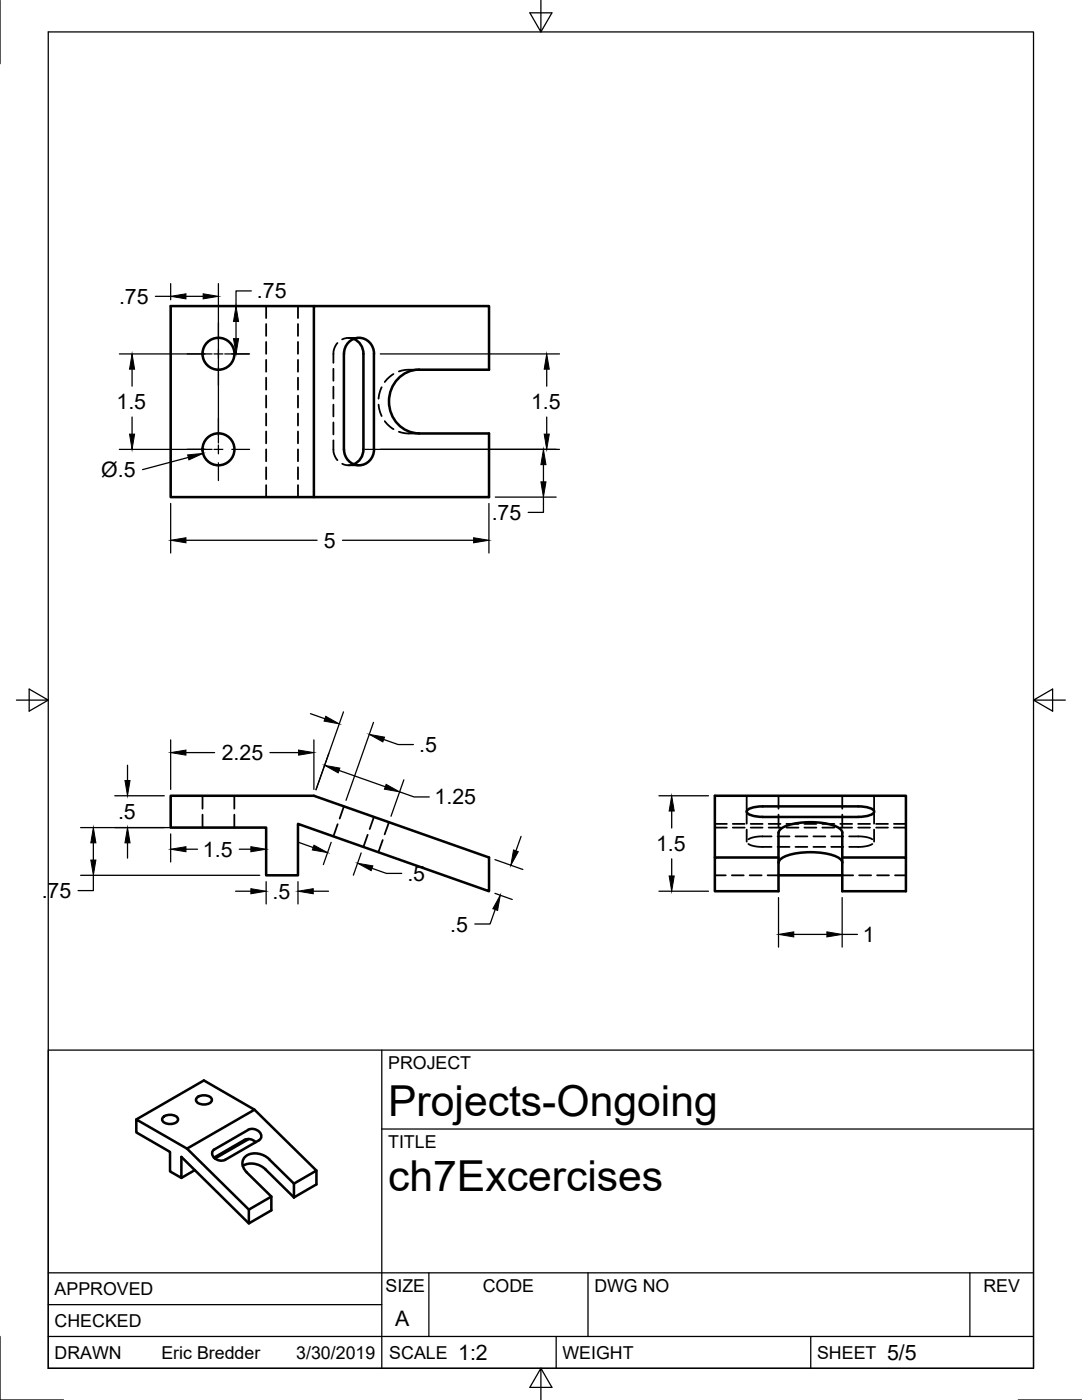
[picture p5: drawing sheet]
<svg xmlns="http://www.w3.org/2000/svg" width="216mm" height="279mm" viewBox="0 0 216 279" stroke-linecap="round" stroke-linejoin="round" font-family="sans-serif">
<!-- layer: Hidden -->
<g fill="none" stroke="#000" stroke-width=".36">
<path d="M53.1 61.1v2.4M53.1 64.7v2.3M53.1 68.2v2.4M53.1 71.8v2.4M53.1 75.4v2.4M53.1 79v2.3M59.5 61.1v2.4M59.5 64.7v2.3M59.5 68.2v2.4M59.5 71.8v2.4M59.5 75.4v2.4M59.5 79v2.3"/>
<path d="M66.5 73.6v2.4M66.5 77.2v2.3M67.3 68.5l-.2 .2a4.8 4.8 0 0 0-.6 3.7M69.5 67.4h2.1M70.6 67.6a2.74 2.74 0 0 0-2.3 .1M76.2 77.3l-.6 1.4-.1 .9M78.5 74.7l-.7 .5-1 1M83.6 73.8a9.2 9.2 0 0 0-4 .3M53.1 82.5v2.4M53.1 86.1v2.4M53.1 89.7v2.4M53.1 93.3v2.3"/>
<path d="M53.1 96.8v2.4M59.5 82.5v2.4M59.5 86.1v2.4M59.5 89.7v2.4M59.5 93.3v2.3M59.5 96.8v2.4M66.5 87.9a5.1 5.1 0 0 0 .6 3.7l.2 .2M66.5 80.8v2.3M66.5 84.3v2.4M68.3 92.6a2.68 2.68 0 0 0 2.3 0M69.5 92.9h2.1M75.5 80.8l.1 .8 .6 1.4"/>
<path d="M76.8 84.1l1 1 .7 .5M79.6 86.2a9.2 9.2 0 0 0 4 .3M40.4 158.8v2.6M46.8 158.8v2.6M149 158.8v5.6M155.3 158.8v2.6M168.1 158.8v2.6M174.4 158.8v5.6M40.4 162.6v2.6M46.8 162.6v2.6M67.4 164.5l-.9 2.4M68.6 160.9l-.8 2.5"/>
<path d="M73.4 166.6l-.9 2.4M74.6 163l-.8 2.5M76.4 167.6l-.9 2.5M77.6 164.1l-.8 2.4M142.6 164.4h2.4M142.6 165.2h2.4M142.6 174.7h2.2M146 174.7h2.4M146.2 164.4h2.4M146.2 165.2h2.4M149 165.6v2.4M149.3 168.4a5.4 5.4 0 0 0 2.9 .6h1.8"/>
<path d="M149.6 174.7h2.4M149.8 164.4h2.4M149.8 165.2h2.4M153.2 174.7h2.1M153.4 164.4h2.3M153.4 165.2h2.3M154 166.9h-1.8a5.1 5.1 0 0 0-2.9 .6M155.2 166.9h2.3M155.2 169h2.3M155.3 162.6v2.6M156.9 164.4h2.4M156.9 165.2h2.4"/>
<path d="M158.7 166.9h2.4M158.7 169h2.4M160.5 164.4h2.4M160.5 165.2h2.4M162.3 166.9h2.4M162.3 169h2.4M164.1 164.4h2.4M164.1 165.2h2.4M165.9 166.9h2.4M165.9 169h2.4M167.7 164.4h2.3M167.7 165.2h2.3"/>
<path d="M168.1 174.7h2.1M168.1 162.6v2.6M169.4 166.9h1.8a5.4 5.4 0 0 1 2.9 .6M171.2 164.4h2.4M171.2 165.2h2.4M171.4 174.7h2.4M174.1 168.4a5.4 5.4 0 0 1-2.9 .6h-1.8M174.4 165.6v2.4M174.8 164.4h2.4M174.8 165.2h2.4M175 174.7h2.4M178.4 164.4h2.4"/>
<path d="M178.4 165.2h2.4M178.6 174.7h2.2"/>
</g>
<!-- layer: Visible -->
<g fill="none" stroke="#000" stroke-width=".51">
<path d="M62.6 61.1h-28.5v38.1h63.5v-12.7h-14a6.4 6.4 0 0 1-6-6.4 6.4 6.4 0 0 1 6-6.3h14v-12.7h-35v38.1M68.6 70.6v19.1a3 3 0 0 0 3 3.2 3 3 0 0 0 3-3.2v-19.1M68.6 70.6a3 3 0 0 1 3-3.2 3 3 0 0 1 3 3.2M70.6 67.6a3.2 3.2 0 0 1 1.9 3M72.5 70.6v19.1a3.2 3.2 0 0 1-1.9 3M34.1 158.8h28.5l35 12.3v6.8l-38.1-13.5v10.3h-6.4v-9.5h-19zM142.6 171.1v-12.3h38.2v12.3M152.2 160.9h19a5.1 5.1 0 0 1 3.1 .8l.1 .3a1.7 1.7 0 0 1-1.5 .9l-1.7 .1h-19M152.2 160.9a5.1 5.1 0 0 0-3.1 .8l-.1 .3a1.7 1.7 0 0 0 1.6 .9l1.6 .1M155.3 166.2v11.7h-12.7v-6.8h12.7M155.3 174.7h12.8M155.4 172.2a1.9 1.9 0 0 1 1.5-1.4 15.5 15.5 0 0 1 10.3 .3l.8 .7 .1 .4"/>
<path d="M155.4 166.2a1.9 1.9 0 0 1 1.5-1.4 15.5 15.5 0 0 1 10.3 .3l.8 .7 .1 .4M168.1 166.2v11.7h12.7v-6.8h-12.7M39.3 219.1a2.08 2.08 0 0 1 3 .3 1.38 1.38 0 0 1-1.9 1 1.22 1.22 0 0 1-1.3-1zM27.2 223.4l13.5-7.8 10.1 5.9-13.5 7.7M32.5 223a2.08 2.08 0 0 1 3 .3 1.38 1.38 0 0 1-1.8 1 1.22 1.22 0 0 1-1.3-1zM37.3 229.2l-10.1-5.8v2.6l6.7 3.9v3.9l2.3 1.3v-4.2l13.5 13.3 4.4-2.6v-2.8l-4.9-4.8M37.3 229.2l12.4 12.2M38.9 233.5l-2.7 1.6M48.4 232.7a3.8 3.8 0 0 1 4.6 .7l5.7 5.6M49.6 227.3l-6.7 3.9M50.8 221.5l12.3 12.1-4.4 2.6M51 227.9a1.96 1.96 0 0 0-2.2-.4l-6.1 3.5"/>
<path d="M51.6 227.6l-6.7 3.9M51.7 227.6a1.12 1.12 0 0 0 .4-1.1 1.12 1.12 0 0 0-.8-.9 1.88 1.88 0 0 0-1.8-.1l-6.7 3.9a1.11 1.11 0 0 0-.5 1.1 1.11 1.11 0 0 0 .8 .9 1.88 1.88 0 0 0 1.8 .1M53.7 231.4l5 4.8v2.8M53.7 231.3a3.7 3.7 0 0 0-4.8-.4 2.09 2.09 0 0 0 .3 3M54.1 238.8l-4.4 2.6v2.8M63.1 233.6v2.8l-4.4 2.6"/>
<circle cx="43.6" cy="70.6" r="3.2"/>
<circle cx="43.6" cy="89.7" r="3.2"/>
</g>
<!-- layer: Border -->
<path d="M0 0v12.7M9.6 6.4h196.6v266.7h-196.6zM107.9 0v6.4l-2.2-3.8h4.4l-2.2 3.8M3.3 139.7h6.3l-3.8-2.2v4.4l3.8-2.2M206.2 139.7l3.8 2.2v-4.4l-3.8 2.2h6.4M0 266.7v12.7h12.7M107.9 273.1l2.2 3.8h-4.4l2.2-3.8v6.3M203.2 279.4h12.7" fill="none" stroke="#000" stroke-width=".25"/>
<!-- layer: Titleblock -->
<path d="M9.6 209.6h196.6v63.5h-196.6zM76.2 209.6v63.5M76.2 225.3h130M9.6 254h196.6M85.6 254v12.7M117.3 254v12.7M193.5 254v12.7M9.6 266.7h196.6M9.6 260.4h66.6M111 266.7v6.4M161.8 266.7v6.4" fill="none" stroke="#000" stroke-width=".25"/>
<!-- layer: Center Lines -->
<path d="M37.4 70.6h3.5M42.7 70.6h1.8M43.6 64.4v3.5M43.6 69.7v1.8M43.6 73.3v3.6M46.3 70.6h3.5M37.4 89.7h3.5M42.7 89.7h1.8M43.6 83.5v3.5M43.6 88.8v1.8M43.6 92.4v3.5M46.3 89.7h3.5" fill="none" stroke="#000" stroke-width=".25"/>
<!-- layer: Dimensions -->
<g fill="none" stroke="#000" stroke-width=".25">
<path d="M31 59.1h3.1M34.1 56.6v3.2M37.1 59.1h3.4M43.6 56.6v31.8M50.1 58.1h-3v3M23.8 70.6h18.5M26.4 73.7v3.4M44.6 61.1h1.2M44.9 70.6h4.7M47.1 64.2v3.4M75.9 70.6h35.7M109.1 73.7v3.4"/>
<path d="M23.8 89.7h18.5M26.4 83.2v3.4M37.6 91.3l-9.2 2.4M72.9 89.7h38.7M98.8 99.2h12.2M108.4 99.2v3.1h-3M108.4 92.7v3.5M109.1 83.2v3.4M34.1 100.5v9.9M37.1 107.8h26.2M68.3 107.8h26.2M97.6 100.5v9.9"/>
<path d="M22.9 158.8h9.9M25.4 152.7v3.1M34.1 147.7v9.8M37.1 150.2h5.7M53.9 150.2h5.7M62 142.4l2.8 1M62.6 147.7v9.8M67.6 153.8l9.3 3.2M68.5 142.1l-5.4 15.5 2.5-7.3M74.5 144.2l-5.5 15.5M76.6 147.6l2.8 1h3.1M79.7 158l2.9 1h3.1"/>
<path d="M80.6 155.6l-2.6 7.3M131.5 158.8h9.9M16.1 165.2h35.7M16.1 174.7h35.7M18.6 174.7v3h-3M18.6 168.2v3.4M25.4 168.2v3.1M34.1 166.4v5.6M37.1 169.5h2.3M47 177.9h3.1M47.8 169.5h2.3M53.1 166.4v5.6"/>
<path d="M53.1 176v4.4M59.5 176v4.4M59.6 168.1l2.9 1M62.5 177.9h3.1M66.1 168.1l-1.6 4.5M72.1 170.2l-1.6 4.5M74.2 173.3l2.9 1h3.1M98.8 171.6l5.5 1.9M98.8 178.3l3.4 1.2M104 166.9l-1 2.9M131.5 177.9h9.9M134 161.9v3.3"/>
<path d="M134 171.4v3.4M155.3 179.1v9.9M168 179.1v9.9M98.8 181.5l-1 2.9h-3.1M158.4 186.5h6.6M168 186.5h3.1"/>
</g>
<g fill="#000" stroke="#000" stroke-width=".2">
<path d="M34.1 59.1l3-.5v1zM40.5 58.6l3.1 .5-3.1 .5zM26.4 70.6l.5 3.1h-1.1zM46.6 67.6h1l-.5 3zM47.1 61.1l.5 3.1h-1zM109.1 70.6l.5 3.1h-1zM25.8 86.6h1.1l-.5 3.1zM37.4 90.8l3.1-.3-2.8 1.3zM108.4 89.7l.5 3h-1zM107.9 96.2h1l-.5 3zM108.6 86.6h1l-.5 3.1zM34.1 107.8l3-.5v1z"/>
<path d="M94.5 107.3l3.1 .5-3.1 .5zM24.9 155.8h1.1l-.6 3zM34.1 150.2l3-.5v1zM59.6 149.7l3 .5-3 .5zM65 143l2.7 1.5-3-.6zM64.8 152.7l3 .6-.3 .9zM73.7 146.6l3 .5-.3 1zM77 156.5l2.7 1.5-3-.5zM18.6 165.2l.5 3h-1zM18.1 171.6h1l-.5 3.1zM25.4 165.2l.6 3h-1.1zM34.1 169.5l3-.5v1z"/>
<path d="M50.1 169l3 .5-3 .5zM50.1 177.4l3 .5-3 .5zM59.5 177.9l3-.5v1zM62.7 168.7l2.7 1.5-3.1-.6zM71.4 172.3l3 .5-.3 1zM102.5 169.6l.9 .4-1.5 2.7zM134 158.8l.5 3.1h-1zM133.5 174.8h1l-.5 3.1zM99.8 178.7l-.5 3-1-.3zM155.3 186.5l3.1-.5v1zM165 186l3 .5-3 .5z"/>
</g>
<g font-size="8.5">
<text x="77.4" y="222.8">Projects-Ongoing</text>
<text x="77.4" y="237.8">ch7Excercises</text>
</g>
<g font-size="4.3">
<text x="51.3" y="59.6">.75</text>
<text x="23.7" y="60.6">.75</text>
<text x="23.2" y="81.7">1.5</text>
<text x="106" y="81.7">1.5</text>
<text x="20.2" y="95.2">Ø.5</text>
<text x="98.1" y="103.7">.75</text>
<text x="64.6" y="109.3">5</text>
<text x="44.2" y="151.7">2.25</text>
<text x="83.6" y="150.1">.5</text>
<text x="86.7" y="160.5">1.25</text>
<text x="23.6" y="163.5">.5</text>
<text x="40.5" y="171">1.5</text>
<text x="130.9" y="169.8">1.5</text>
<text x="8.3" y="179.2">.75</text>
<text x="54.4" y="179.4">.5</text>
<text x="81.3" y="175.8">.5</text>
<text x="89.9" y="185.9">.5</text>
<text x="172.1" y="188">1</text>
<text x="78.9" y="264.5">A</text>
<text x="91.4" y="271.4">1:2</text>
<text x="177" y="271.4">5/5</text>
</g>
<g font-size="3.5">
<text x="77.4" y="213.4">PROJECT</text>
<text x="77.4" y="229.1">TITLE</text>
<text x="76.9" y="257.8">SIZE</text>
<text x="96.3" y="257.8">CODE</text>
<text x="118.6" y="257.8">DWG NO</text>
<text x="196.2" y="257.8">REV</text>
<text x="10.9" y="258.5">APPROVED</text>
<text x="10.9" y="264.8">CHECKED</text>
<text x="10.9" y="271.2">DRAWN</text>
<text x="32.2" y="271.2">Eric Bredder</text>
<text x="59.1" y="271.2">3/30/2019</text>
<text x="77.7" y="271.2">SCALE</text>
<text x="112.2" y="271.2">WEIGHT</text>
<text x="163" y="271.2">SHEET</text>
</g>
</svg>
